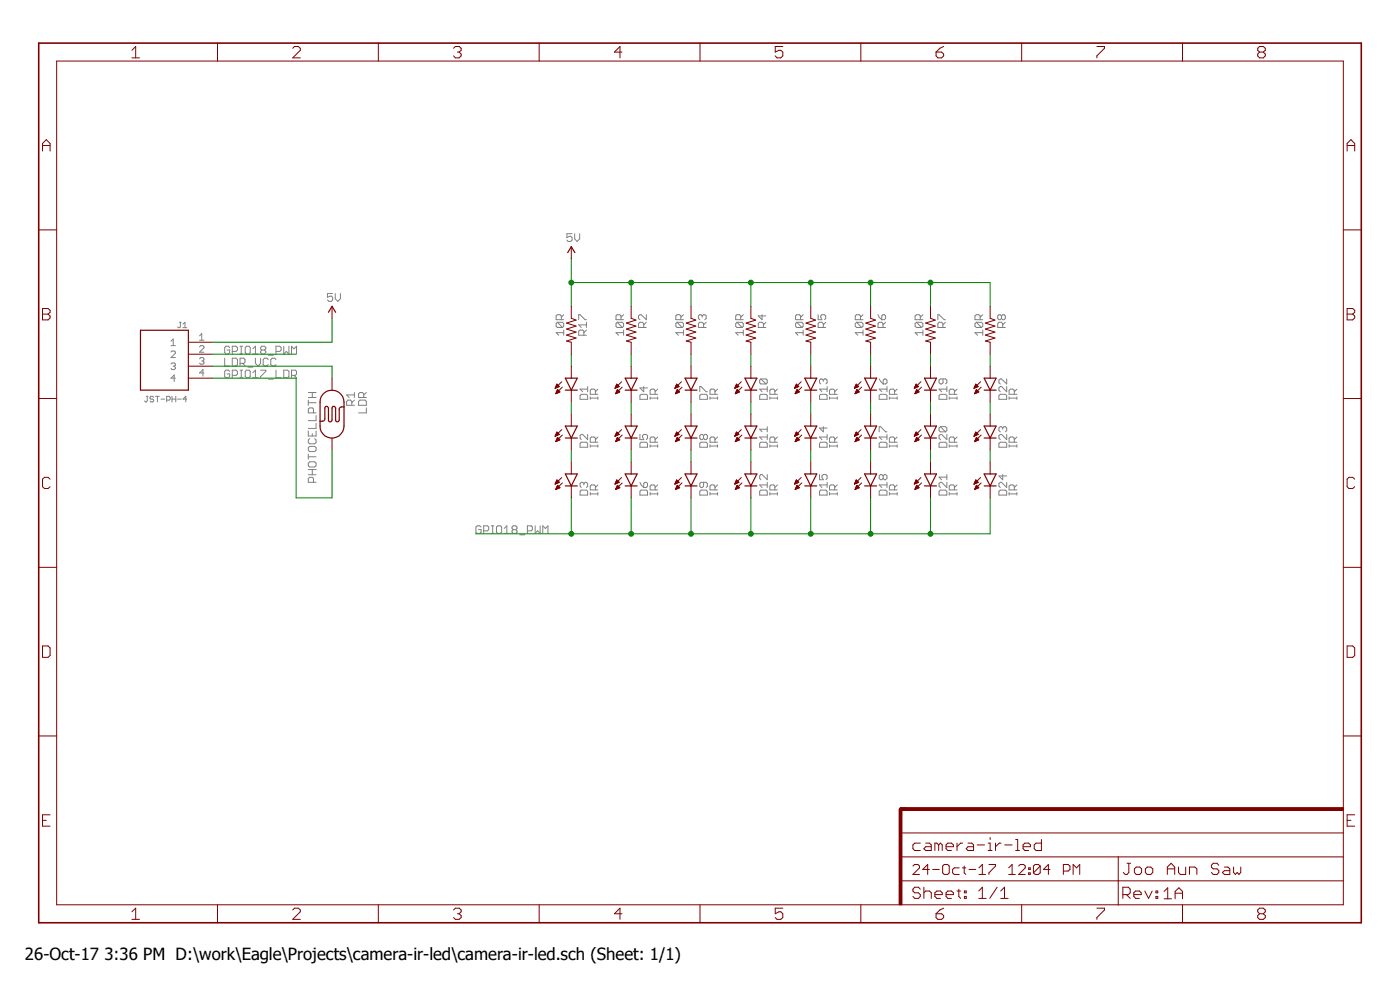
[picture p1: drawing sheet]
<?xml version="1.0" encoding="utf-8"?>
<!DOCTYPE eagle SYSTEM "eagle.dtd">
<!--
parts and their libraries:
SparkFun-Aesthetics: Licensing: Creative Commons ShareAlike 4.0 International - https://creativecommons.org/licenses/by-sa/4.0
-->
<eagle version="7.7.0">
<drawing>
<settings>
<setting alwaysvectorfont="yes"/>
<setting verticaltext="up"/>
</settings>
<grid distance="0.1" unitdist="inch" unit="inch" style="lines" multiple="1" display="no" altdistance="0.01" altunitdist="inch" altunit="inch"/>
<schematic xreflabel="%F%N/%S.%C%R" xrefpart="/%S.%C%R">
<libraries>
<library name="SparkFun-Aesthetics">
<symbols>
<symbol name="FR-A4L">
<rectangle x1="178.7652" y1="0" x2="179.3748" y2="20.32" layer="94"/>
<rectangle x1="225.7552" y1="-26.67" x2="226.3648" y2="67.31" layer="94" rot="R90"/>
<wire x1="225.29" y1="-0.1" x2="225.29" y2="5.08" width="0.1016" layer="94"/>
<wire x1="225.29" y1="5.08" x2="273.05" y2="5.08" width="0.1016" layer="94"/>
<wire x1="225.29" y1="5.08" x2="179.07" y2="5.08" width="0.1016" layer="94"/>
<wire x1="179.07" y1="10.16" x2="225.29" y2="10.16" width="0.1016" layer="94"/>
<wire x1="225.29" y1="10.16" x2="273.05" y2="10.16" width="0.1016" layer="94"/>
<wire x1="179.07" y1="15.24" x2="273.05" y2="15.24" width="0.1016" layer="94"/>
<wire x1="225.29" y1="5.08" x2="225.29" y2="10.16" width="0.1016" layer="94"/>
<wire x1="179.07" y1="19.05" x2="179.07" y2="20.32" width="0.6096" layer="94"/>
<wire x1="179.07" y1="20.32" x2="180.34" y2="20.32" width="0.6096" layer="94"/>
<text x="181.61" y="11.43" size="2.54" layer="94" font="vector">&gt;DRAWING_NAME</text>
<text x="181.61" y="6.35" size="2.286" layer="94" font="vector">&gt;LAST_DATE_TIME</text>
<text x="195.58" y="1.27" size="2.54" layer="94" font="vector">&gt;SHEET</text>
<text x="181.61" y="1.27" size="2.54" layer="94" font="vector">Sheet:</text>
<text x="181.61" y="16.51" size="2.54" layer="94" font="vector">&gt;CNAME</text>
<text x="226.16" y="1.27" size="2.54" layer="94" font="vector">Rev:</text>
<text x="226.26" y="6.35" size="2.54" layer="94" font="vector">&gt;DESIGNER</text>
<text x="234.92" y="1.17" size="2.54" layer="94" font="vector">&gt;CREVISION</text>
<frame x1="-3.81" y1="-3.81" x2="276.86" y2="182.88" columns="8" rows="5" layer="94"/>
</symbol>
<symbol name="5V">
<wire x1="0.762" y1="1.27" x2="0" y2="2.54" width="0.254" layer="94"/>
<wire x1="0" y1="2.54" x2="-0.762" y2="1.27" width="0.254" layer="94"/>
<text x="-1.016" y="3.556" size="1.778" layer="96">&gt;VALUE</text>
<pin name="5V" x="0" y="0" visible="off" length="short" direction="sup" rot="R90"/>
</symbol>
</symbols>
<devicesets>
<deviceset name="FRAME-A4L" prefix="FRAME">
<gates>
<gate name="G$1" symbol="FR-A4L" x="0" y="0"/>
</gates>
<devices>
<device name="">
<technologies>
<technology name=""/>
</technologies>
</device>
</devices>
</deviceset>
<deviceset name="5V" prefix="SUPPLY">
<gates>
<gate name="G$1" symbol="5V" x="0" y="0"/>
</gates>
<devices>
<device name="">
<technologies>
<technology name=""/>
</technologies>
</device>
</devices>
</deviceset>
</devicesets>
</library>
<library name="SparkFun-Passives">
<symbols>
<symbol name="RESISTOR">
<wire x1="-2.54" y1="0" x2="-2.159" y2="1.016" width="0.1524" layer="94"/>
<wire x1="-2.159" y1="1.016" x2="-1.524" y2="-1.016" width="0.1524" layer="94"/>
<wire x1="-1.524" y1="-1.016" x2="-0.889" y2="1.016" width="0.1524" layer="94"/>
<wire x1="-0.889" y1="1.016" x2="-0.254" y2="-1.016" width="0.1524" layer="94"/>
<wire x1="-0.254" y1="-1.016" x2="0.381" y2="1.016" width="0.1524" layer="94"/>
<wire x1="0.381" y1="1.016" x2="1.016" y2="-1.016" width="0.1524" layer="94"/>
<wire x1="1.016" y1="-1.016" x2="1.651" y2="1.016" width="0.1524" layer="94"/>
<wire x1="1.651" y1="1.016" x2="2.286" y2="-1.016" width="0.1524" layer="94"/>
<wire x1="2.286" y1="-1.016" x2="2.54" y2="0" width="0.1524" layer="94"/>
<text x="-3.81" y="1.4986" size="1.778" layer="95">&gt;NAME</text>
<text x="-3.81" y="-3.302" size="1.778" layer="96">&gt;VALUE</text>
<pin name="2" x="5.08" y="0" visible="off" length="short" direction="pas" swaplevel="1" rot="R180"/>
<pin name="1" x="-5.08" y="0" visible="off" length="short" direction="pas" swaplevel="1"/>
</symbol>
</symbols>
<devicesets>
<deviceset name="RESISTOR" prefix="R" uservalue="yes">
<gates>
<gate name="G$1" symbol="RESISTOR" x="0" y="0"/>
</gates>
<devices>
<device name="1206" package="1206">
<connects>
<connect gate="G$1" pin="1" pad="1"/>
<connect gate="G$1" pin="2" pad="2"/>
</connects>
<technologies>
<technology name=""/>
</technologies>
</device>
<device name="AXIAL-0.3" package="AXIAL-0.3">
<connects>
<connect gate="G$1" pin="1" pad="P$1"/>
<connect gate="G$1" pin="2" pad="P$2"/>
</connects>
<technologies>
<technology name=""/>
</technologies>
</device>
<device name="2010" package="R2010">
<connects>
<connect gate="G$1" pin="1" pad="1"/>
<connect gate="G$1" pin="2" pad="2"/>
</connects>
<technologies>
<technology name=""/>
</technologies>
</device>
<device name="0805-RES" package="0805">
<connects>
<connect gate="G$1" pin="1" pad="1"/>
<connect gate="G$1" pin="2" pad="2"/>
</connects>
<technologies>
<technology name=""/>
</technologies>
</device>
<device name="0603-RES" package="0603-RES">
<connects>
<connect gate="G$1" pin="1" pad="1"/>
<connect gate="G$1" pin="2" pad="2"/>
</connects>
<technologies>
<technology name=""/>
</technologies>
</device>
<device name="0402-RES" package="0402-RES">
<connects>
<connect gate="G$1" pin="1" pad="1"/>
<connect gate="G$1" pin="2" pad="2"/>
</connects>
<technologies>
<technology name=""/>
</technologies>
</device>
<device name="PTH-1/6W" package="1/6W-RES">
<connects>
<connect gate="G$1" pin="1" pad="1"/>
<connect gate="G$1" pin="2" pad="2"/>
</connects>
<technologies>
<technology name=""/>
</technologies>
</device>
<device name="2512" package="R2512">
<connects>
<connect gate="G$1" pin="1" pad="1"/>
<connect gate="G$1" pin="2" pad="2"/>
</connects>
<technologies>
<technology name=""/>
</technologies>
</device>
<device name="PTH-1/4W" package="AXIAL-0.4">
<connects>
<connect gate="G$1" pin="1" pad="P$1"/>
<connect gate="G$1" pin="2" pad="P$2"/>
</connects>
<technologies>
<technology name=""/>
</technologies>
</device>
<device name="PTH-1/2W" package="AXIAL-0.5">
<connects>
<connect gate="G$1" pin="1" pad="P$1"/>
<connect gate="G$1" pin="2" pad="P$2"/>
</connects>
<technologies>
<technology name=""/>
</technologies>
</device>
<device name="PTH-1W" package="AXIAL-0.6">
<connects>
<connect gate="G$1" pin="1" pad="P$1"/>
<connect gate="G$1" pin="2" pad="P$2"/>
</connects>
<technologies>
<technology name=""/>
</technologies>
</device>
<device name="PTH-2W" package="AXIAL-0.8">
<connects>
<connect gate="G$1" pin="1" pad="P$1"/>
<connect gate="G$1" pin="2" pad="P$2"/>
</connects>
<technologies>
<technology name=""/>
</technologies>
</device>
<device name="KIT" package="AXIAL-0.3-KIT">
<connects>
<connect gate="G$1" pin="1" pad="P$1"/>
<connect gate="G$1" pin="2" pad="P$2"/>
</connects>
<technologies>
<technology name=""/>
</technologies>
</device>
<device name="EZ" package="AXIAL-0.3EZ">
<connects>
<connect gate="G$1" pin="1" pad="P$1"/>
<connect gate="G$1" pin="2" pad="P$2"/>
</connects>
<technologies>
<technology name=""/>
</technologies>
</device>
</devices>
</deviceset>
</devicesets>
</library>
<library name="custom">
<symbols>
<symbol name="CONNECTOR-4-POS-TH">
<pin name="1" x="-5.08" y="10.16" length="middle"/>
<pin name="2" x="-5.08" y="7.62" length="middle"/>
<pin name="3" x="-5.08" y="5.08" length="middle"/>
<pin name="4" x="-5.08" y="2.54" length="middle"/>
<wire x1="0" y1="12.7" x2="10.16" y2="12.7" width="0.254" layer="94"/>
<wire x1="10.16" y1="12.7" x2="10.16" y2="0" width="0.254" layer="94"/>
<wire x1="10.16" y1="0" x2="0" y2="0" width="0.254" layer="94"/>
<wire x1="0" y1="0" x2="0" y2="12.7" width="0.254" layer="94"/>
<text x="0" y="13.208" size="1.27" layer="95">&gt;NAME</text>
<text x="0" y="-2.54" size="1.27" layer="96">&gt;VALUE</text>
</symbol>
<symbol name="LED">
<wire x1="1.27" y1="0" x2="0" y2="-2.54" width="0.254" layer="94"/>
<wire x1="0" y1="-2.54" x2="-1.27" y2="0" width="0.254" layer="94"/>
<wire x1="1.27" y1="-2.54" x2="0" y2="-2.54" width="0.254" layer="94"/>
<wire x1="0" y1="-2.54" x2="-1.27" y2="-2.54" width="0.254" layer="94"/>
<wire x1="1.27" y1="0" x2="0" y2="0" width="0.254" layer="94"/>
<wire x1="0" y1="0" x2="-1.27" y2="0" width="0.254" layer="94"/>
<wire x1="-2.032" y1="-0.762" x2="-3.429" y2="-2.159" width="0.1524" layer="94"/>
<wire x1="-1.905" y1="-1.905" x2="-3.302" y2="-3.302" width="0.1524" layer="94"/>
<text x="3.556" y="-4.572" size="1.778" layer="95" rot="R90">&gt;NAME</text>
<text x="5.715" y="-4.572" size="1.778" layer="96" rot="R90">&gt;VALUE</text>
<pin name="C" x="0" y="-5.08" visible="off" length="short" direction="pas" rot="R90"/>
<pin name="A" x="0" y="2.54" visible="off" length="short" direction="pas" rot="R270"/>
<polygon width="0.1524" layer="94">
<vertex x="-3.429" y="-2.159"/>
<vertex x="-3.048" y="-1.27"/>
<vertex x="-2.54" y="-1.778"/>
</polygon>
<polygon width="0.1524" layer="94">
<vertex x="-3.302" y="-3.302"/>
<vertex x="-2.921" y="-2.413"/>
<vertex x="-2.413" y="-2.921"/>
</polygon>
</symbol>
</symbols>
<devicesets>
<deviceset name="CONNECTOR-4-POS-TH">
<gates>
<gate name="J1" symbol="CONNECTOR-4-POS-TH" x="0" y="0"/>
</gates>
<devices>
<device name="292206-4" package="AMP-MINI-CT-4-POS-RIGHT-TH">
<connects>
<connect gate="J1" pin="1" pad="1"/>
<connect gate="J1" pin="2" pad="2"/>
<connect gate="J1" pin="3" pad="3"/>
<connect gate="J1" pin="4" pad="4"/>
</connects>
<technologies>
<technology name=""/>
</technologies>
</device>
<device name="S4B-XH-A(LF)(SN)" package="JST-XH-4-POS-RIGHT-TH">
<connects>
<connect gate="J1" pin="1" pad="1"/>
<connect gate="J1" pin="2" pad="2"/>
<connect gate="J1" pin="3" pad="3"/>
<connect gate="J1" pin="4" pad="4"/>
</connects>
<technologies>
<technology name=""/>
</technologies>
</device>
<device name="DEBUG-04" package="DEBUG_04_SMD">
<connects>
<connect gate="J1" pin="1" pad="1"/>
<connect gate="J1" pin="2" pad="2"/>
<connect gate="J1" pin="3" pad="3"/>
<connect gate="J1" pin="4" pad="4"/>
</connects>
<technologies>
<technology name=""/>
</technologies>
</device>
<device name="JST-PH-4" package="JST-PH-4-POS-TH">
<connects>
<connect gate="J1" pin="1" pad="1"/>
<connect gate="J1" pin="2" pad="2"/>
<connect gate="J1" pin="3" pad="3"/>
<connect gate="J1" pin="4" pad="4"/>
</connects>
<technologies>
<technology name=""/>
</technologies>
</device>
</devices>
</deviceset>
<deviceset name="LED" prefix="D" uservalue="yes">
<gates>
<gate name="D1" symbol="LED" x="0" y="0"/>
</gates>
<devices>
<device name="5MM" package="LED5MM">
<connects>
<connect gate="D1" pin="A" pad="A"/>
<connect gate="D1" pin="C" pad="K"/>
</connects>
<technologies>
<technology name=""/>
</technologies>
</device>
<device name="3MM" package="LED3MM">
<connects>
<connect gate="D1" pin="A" pad="A"/>
<connect gate="D1" pin="C" pad="K"/>
</connects>
<technologies>
<technology name=""/>
</technologies>
</device>
<device name="1206" package="LED-1206">
<connects>
<connect gate="D1" pin="A" pad="A"/>
<connect gate="D1" pin="C" pad="C"/>
</connects>
<technologies>
<technology name=""/>
</technologies>
</device>
<device name="0603" package="LED-0603-TOP">
<connects>
<connect gate="D1" pin="A" pad="A"/>
<connect gate="D1" pin="C" pad="C"/>
</connects>
<technologies>
<technology name=""/>
</technologies>
</device>
<device name="10MM" package="LED10MM">
<connects>
<connect gate="D1" pin="A" pad="A"/>
<connect gate="D1" pin="C" pad="C"/>
</connects>
<technologies>
<technology name=""/>
</technologies>
</device>
<device name="-FKIT-1206" package="FKIT-LED-1206">
<connects>
<connect gate="D1" pin="A" pad="A"/>
<connect gate="D1" pin="C" pad="C"/>
</connects>
<technologies>
<technology name=""/>
</technologies>
</device>
<device name="-3MM-NO_SILK" package="LED3MM-NS">
<connects>
<connect gate="D1" pin="A" pad="A"/>
<connect gate="D1" pin="C" pad="K"/>
</connects>
<technologies>
<technology name=""/>
</technologies>
</device>
<device name="5MM-KIT" package="LED5MM-KIT">
<connects>
<connect gate="D1" pin="A" pad="A"/>
<connect gate="D1" pin="C" pad="K"/>
</connects>
<technologies>
<technology name=""/>
</technologies>
</device>
<device name="1206-BOTTOM" package="LED-1206-BOTTOM">
<connects>
<connect gate="D1" pin="A" pad="A"/>
<connect gate="D1" pin="C" pad="C"/>
</connects>
<technologies>
<technology name=""/>
</technologies>
</device>
<device name="0603-SIDE" package="LED-0603-SIDE">
<connects>
<connect gate="D1" pin="A" pad="A"/>
<connect gate="D1" pin="C" pad="C"/>
</connects>
<technologies>
<technology name=""/>
</technologies>
</device>
</devices>
</deviceset>
</devicesets>
</library>
<library name="SparkFun-Sensors">
<symbols>
<symbol name="PHOTOCELL">
<wire x1="2.54" y1="-2.54" x2="1.524" y2="-2.54" width="0.254" layer="94"/>
<wire x1="1.524" y1="-2.54" x2="-2.54" y2="-2.54" width="0.254" layer="94"/>
<wire x1="2.54" y1="2.54" x2="-1.524" y2="2.54" width="0.254" layer="94"/>
<wire x1="-1.524" y1="2.54" x2="-2.54" y2="2.54" width="0.254" layer="94"/>
<wire x1="-2.54" y1="-2.54" x2="-2.54" y2="2.54" width="0.254" layer="94" curve="-180"/>
<wire x1="2.54" y1="2.54" x2="2.54" y2="-2.54" width="0.254" layer="94" curve="-180"/>
<wire x1="-1.524" y1="2.54" x2="-1.524" y2="2.032" width="0.254" layer="94"/>
<wire x1="-1.524" y1="2.032" x2="-1.016" y2="1.524" width="0.254" layer="94" curve="90"/>
<wire x1="-1.016" y1="1.524" x2="1.27" y2="1.524" width="0.254" layer="94"/>
<wire x1="1.27" y1="1.524" x2="1.27" y2="0.762" width="0.254" layer="94" curve="-180"/>
<wire x1="-1.27" y1="0.762" x2="1.27" y2="0.762" width="0.254" layer="94"/>
<wire x1="-1.27" y1="0" x2="-1.27" y2="0.762" width="0.254" layer="94" curve="-180"/>
<wire x1="-1.27" y1="0" x2="1.27" y2="0" width="0.254" layer="94"/>
<wire x1="1.27" y1="0" x2="1.27" y2="-0.762" width="0.254" layer="94" curve="-180"/>
<wire x1="-1.27" y1="-0.762" x2="1.27" y2="-0.762" width="0.254" layer="94"/>
<wire x1="-1.27" y1="-1.524" x2="-1.27" y2="-0.762" width="0.254" layer="94" curve="-180"/>
<wire x1="-1.27" y1="-1.524" x2="1.016" y2="-1.524" width="0.254" layer="94"/>
<wire x1="1.524" y1="-2.032" x2="1.016" y2="-1.524" width="0.254" layer="94" curve="90"/>
<wire x1="1.524" y1="-2.032" x2="1.524" y2="-2.54" width="0.254" layer="94"/>
<text x="-5.08" y="3.048" size="1.778" layer="95">&gt;Name</text>
<text x="-5.08" y="-5.08" size="1.778" layer="96">&gt;Value</text>
<pin name="P$1" x="-7.62" y="0" visible="off" length="short"/>
<pin name="P$2" x="7.62" y="0" visible="off" length="short" rot="R180"/>
</symbol>
</symbols>
<devicesets>
<deviceset name="PHOTOCELL" prefix="R">
<gates>
<gate name="G$1" symbol="PHOTOCELL" x="0" y="0"/>
</gates>
<devices>
<device name="PTH" package="PHOTOCELL">
<connects>
<connect gate="G$1" pin="P$1" pad="1"/>
<connect gate="G$1" pin="P$2" pad="2"/>
</connects>
<technologies>
<technology name=""/>
</technologies>
</device>
<device name="PTH-KIT" package="PHOTOCELL-KIT">
<connects>
<connect gate="G$1" pin="P$1" pad="1"/>
<connect gate="G$1" pin="P$2" pad="2"/>
</connects>
<technologies>
<technology name=""/>
</technologies>
</device>
</devices>
</deviceset>
</devicesets>
</library>
</libraries>
<attributes>
<attribute name="CNAME" value=""/>
<attribute name="CREVISION" value="1A"/>
<attribute name="DESIGNER" value="Joo Aun Saw"/>
</attributes>
<variantdefs>
</variantdefs>
<classes>
<class number="0" name="default" width="0" drill="0">
</class>
</classes>
<parts>
<part name="FRAME1" library="SparkFun-Aesthetics" deviceset="FRAME-A4L" device=""/>
<part name="R17" library="SparkFun-Passives" deviceset="RESISTOR" device="0805-RES" value="10R">
<attribute name="DIGIKEY" value="311-10ARCT-ND"/>
<attribute name="MOUSER" value="603-RC0805JR-0710RL"/>
<attribute name="PARTNO" value="RC0805JR-0710RL"/>
</part>
<part name="R1" library="SparkFun-Sensors" deviceset="PHOTOCELL" device="PTH">
<attribute name="LDR" value="1"/>
<attribute name="PARTNO" value="GL5528"/>
</part>
<part name="J1" library="custom" deviceset="CONNECTOR-4-POS-TH" device="JST-PH-4" value="JST-PH-4"/>
<part name="SUPPLY5" library="SparkFun-Aesthetics" deviceset="5V" device=""/>
<part name="D1" library="custom" deviceset="LED" device="5MM" value="IR"/>
<part name="D2" library="custom" deviceset="LED" device="5MM" value="IR"/>
<part name="D3" library="custom" deviceset="LED" device="5MM" value="IR"/>
<part name="SUPPLY1" library="SparkFun-Aesthetics" deviceset="5V" device=""/>
<part name="R2" library="SparkFun-Passives" deviceset="RESISTOR" device="0805-RES" value="10R">
<attribute name="DIGIKEY" value="311-10ARCT-ND"/>
<attribute name="MOUSER" value="603-RC0805JR-0710RL"/>
<attribute name="PARTNO" value="RC0805JR-0710RL"/>
</part>
<part name="D4" library="custom" deviceset="LED" device="5MM" value="IR"/>
<part name="D5" library="custom" deviceset="LED" device="5MM" value="IR"/>
<part name="D6" library="custom" deviceset="LED" device="5MM" value="IR"/>
<part name="R3" library="SparkFun-Passives" deviceset="RESISTOR" device="0805-RES" value="10R">
<attribute name="DIGIKEY" value="311-10ARCT-ND"/>
<attribute name="MOUSER" value="603-RC0805JR-0710RL"/>
<attribute name="PARTNO" value="RC0805JR-0710RL"/>
</part>
<part name="D7" library="custom" deviceset="LED" device="5MM" value="IR"/>
<part name="D8" library="custom" deviceset="LED" device="5MM" value="IR"/>
<part name="D9" library="custom" deviceset="LED" device="5MM" value="IR"/>
<part name="R4" library="SparkFun-Passives" deviceset="RESISTOR" device="0805-RES" value="10R">
<attribute name="DIGIKEY" value="311-10ARCT-ND"/>
<attribute name="MOUSER" value="603-RC0805JR-0710RL"/>
<attribute name="PARTNO" value="RC0805JR-0710RL"/>
</part>
<part name="D10" library="custom" deviceset="LED" device="5MM" value="IR"/>
<part name="D11" library="custom" deviceset="LED" device="5MM" value="IR"/>
<part name="D12" library="custom" deviceset="LED" device="5MM" value="IR"/>
<part name="R5" library="SparkFun-Passives" deviceset="RESISTOR" device="0805-RES" value="10R">
<attribute name="DIGIKEY" value="311-10ARCT-ND"/>
<attribute name="MOUSER" value="603-RC0805JR-0710RL"/>
<attribute name="PARTNO" value="RC0805JR-0710RL"/>
</part>
<part name="D13" library="custom" deviceset="LED" device="5MM" value="IR"/>
<part name="D14" library="custom" deviceset="LED" device="5MM" value="IR"/>
<part name="D15" library="custom" deviceset="LED" device="5MM" value="IR"/>
<part name="R6" library="SparkFun-Passives" deviceset="RESISTOR" device="0805-RES" value="10R">
<attribute name="DIGIKEY" value="311-10ARCT-ND"/>
<attribute name="MOUSER" value="603-RC0805JR-0710RL"/>
<attribute name="PARTNO" value="RC0805JR-0710RL"/>
</part>
<part name="D16" library="custom" deviceset="LED" device="5MM" value="IR"/>
<part name="D17" library="custom" deviceset="LED" device="5MM" value="IR"/>
<part name="D18" library="custom" deviceset="LED" device="5MM" value="IR"/>
<part name="R7" library="SparkFun-Passives" deviceset="RESISTOR" device="0805-RES" value="10R">
<attribute name="DIGIKEY" value="311-10ARCT-ND"/>
<attribute name="MOUSER" value="603-RC0805JR-0710RL"/>
<attribute name="PARTNO" value="RC0805JR-0710RL"/>
</part>
<part name="D19" library="custom" deviceset="LED" device="5MM" value="IR"/>
<part name="D20" library="custom" deviceset="LED" device="5MM" value="IR"/>
<part name="D21" library="custom" deviceset="LED" device="5MM" value="IR"/>
<part name="R8" library="SparkFun-Passives" deviceset="RESISTOR" device="0805-RES" value="10R">
<attribute name="DIGIKEY" value="311-10ARCT-ND"/>
<attribute name="MOUSER" value="603-RC0805JR-0710RL"/>
<attribute name="PARTNO" value="RC0805JR-0710RL"/>
</part>
<part name="D22" library="custom" deviceset="LED" device="5MM" value="IR"/>
<part name="D23" library="custom" deviceset="LED" device="5MM" value="IR"/>
<part name="D24" library="custom" deviceset="LED" device="5MM" value="IR"/>
</parts>
<sheets>
<sheet>
<plain>
</plain>
<instances>
<instance part="FRAME1" gate="G$1" x="0" y="0"/>
<instance part="R17" gate="G$1" x="109.22" y="121.92" rot="R270">
<attribute name="DIGIKEY" x="109.22" y="121.92" size="1.778" layer="96" rot="R270" display="off"/>
<attribute name="MOUSER" x="109.22" y="121.92" size="1.778" layer="96" rot="R270" display="off"/>
<attribute name="PARTNO" x="109.22" y="121.92" size="1.778" layer="96" rot="R270" display="off"/>
</instance>
<instance part="R1" gate="G$1" x="58.42" y="104.14" rot="R270">
<attribute name="PARTNO" x="58.42" y="104.14" size="1.778" layer="96" rot="R270" display="off"/>
<attribute name="LDR" x="64.008" y="109.22" size="1.778" layer="96" rot="R270" display="name"/>
</instance>
<instance part="J1" gate="J1" x="27.94" y="109.22" rot="MR0"/>
<instance part="SUPPLY5" gate="G$1" x="58.42" y="124.46"/>
<instance part="D1" gate="D1" x="109.22" y="111.76"/>
<instance part="D2" gate="D1" x="109.22" y="101.6"/>
<instance part="D3" gate="D1" x="109.22" y="91.44"/>
<instance part="SUPPLY1" gate="G$1" x="109.22" y="137.16"/>
<instance part="R2" gate="G$1" x="121.92" y="121.92" rot="R270">
<attribute name="DIGIKEY" x="121.92" y="121.92" size="1.778" layer="96" rot="R270" display="off"/>
<attribute name="MOUSER" x="121.92" y="121.92" size="1.778" layer="96" rot="R270" display="off"/>
<attribute name="PARTNO" x="121.92" y="121.92" size="1.778" layer="96" rot="R270" display="off"/>
</instance>
<instance part="D4" gate="D1" x="121.92" y="111.76"/>
<instance part="D5" gate="D1" x="121.92" y="101.6"/>
<instance part="D6" gate="D1" x="121.92" y="91.44"/>
<instance part="R3" gate="G$1" x="134.62" y="121.92" rot="R270">
<attribute name="DIGIKEY" x="134.62" y="121.92" size="1.778" layer="96" rot="R270" display="off"/>
<attribute name="MOUSER" x="134.62" y="121.92" size="1.778" layer="96" rot="R270" display="off"/>
<attribute name="PARTNO" x="134.62" y="121.92" size="1.778" layer="96" rot="R270" display="off"/>
</instance>
<instance part="D7" gate="D1" x="134.62" y="111.76"/>
<instance part="D8" gate="D1" x="134.62" y="101.6"/>
<instance part="D9" gate="D1" x="134.62" y="91.44"/>
<instance part="R4" gate="G$1" x="147.32" y="121.92" rot="R270">
<attribute name="DIGIKEY" x="147.32" y="121.92" size="1.778" layer="96" rot="R270" display="off"/>
<attribute name="MOUSER" x="147.32" y="121.92" size="1.778" layer="96" rot="R270" display="off"/>
<attribute name="PARTNO" x="147.32" y="121.92" size="1.778" layer="96" rot="R270" display="off"/>
</instance>
<instance part="D10" gate="D1" x="147.32" y="111.76"/>
<instance part="D11" gate="D1" x="147.32" y="101.6"/>
<instance part="D12" gate="D1" x="147.32" y="91.44"/>
<instance part="R5" gate="G$1" x="160.02" y="121.92" rot="R270">
<attribute name="DIGIKEY" x="160.02" y="121.92" size="1.778" layer="96" rot="R270" display="off"/>
<attribute name="MOUSER" x="160.02" y="121.92" size="1.778" layer="96" rot="R270" display="off"/>
<attribute name="PARTNO" x="160.02" y="121.92" size="1.778" layer="96" rot="R270" display="off"/>
</instance>
<instance part="D13" gate="D1" x="160.02" y="111.76"/>
<instance part="D14" gate="D1" x="160.02" y="101.6"/>
<instance part="D15" gate="D1" x="160.02" y="91.44"/>
<instance part="R6" gate="G$1" x="172.72" y="121.92" rot="R270">
<attribute name="DIGIKEY" x="172.72" y="121.92" size="1.778" layer="96" rot="R270" display="off"/>
<attribute name="MOUSER" x="172.72" y="121.92" size="1.778" layer="96" rot="R270" display="off"/>
<attribute name="PARTNO" x="172.72" y="121.92" size="1.778" layer="96" rot="R270" display="off"/>
</instance>
<instance part="D16" gate="D1" x="172.72" y="111.76"/>
<instance part="D17" gate="D1" x="172.72" y="101.6"/>
<instance part="D18" gate="D1" x="172.72" y="91.44"/>
<instance part="R7" gate="G$1" x="185.42" y="121.92" rot="R270">
<attribute name="DIGIKEY" x="185.42" y="121.92" size="1.778" layer="96" rot="R270" display="off"/>
<attribute name="MOUSER" x="185.42" y="121.92" size="1.778" layer="96" rot="R270" display="off"/>
<attribute name="PARTNO" x="185.42" y="121.92" size="1.778" layer="96" rot="R270" display="off"/>
</instance>
<instance part="D19" gate="D1" x="185.42" y="111.76"/>
<instance part="D20" gate="D1" x="185.42" y="101.6"/>
<instance part="D21" gate="D1" x="185.42" y="91.44"/>
<instance part="R8" gate="G$1" x="198.12" y="121.92" rot="R270">
<attribute name="DIGIKEY" x="198.12" y="121.92" size="1.778" layer="96" rot="R270" display="off"/>
<attribute name="MOUSER" x="198.12" y="121.92" size="1.778" layer="96" rot="R270" display="off"/>
<attribute name="PARTNO" x="198.12" y="121.92" size="1.778" layer="96" rot="R270" display="off"/>
</instance>
<instance part="D22" gate="D1" x="198.12" y="111.76"/>
<instance part="D23" gate="D1" x="198.12" y="101.6"/>
<instance part="D24" gate="D1" x="198.12" y="91.44"/>
</instances>
<busses>
</busses>
<nets>
<net name="5V" class="0">
<segment>
<pinref part="J1" gate="J1" pin="1"/>
<pinref part="SUPPLY5" gate="G$1" pin="5V"/>
<wire x1="33.02" y1="119.38" x2="58.42" y2="119.38" width="0.1524" layer="91"/>
<wire x1="58.42" y1="119.38" x2="58.42" y2="124.46" width="0.1524" layer="91"/>
</segment>
<segment>
<pinref part="SUPPLY1" gate="G$1" pin="5V"/>
<pinref part="R17" gate="G$1" pin="1"/>
<wire x1="109.22" y1="137.16" x2="109.22" y2="132.08" width="0.1524" layer="91"/>
<pinref part="R2" gate="G$1" pin="1"/>
<wire x1="109.22" y1="132.08" x2="109.22" y2="127" width="0.1524" layer="91"/>
<wire x1="121.92" y1="127" x2="121.92" y2="132.08" width="0.1524" layer="91"/>
<wire x1="121.92" y1="132.08" x2="109.22" y2="132.08" width="0.1524" layer="91"/>
<junction x="109.22" y="132.08"/>
<pinref part="R3" gate="G$1" pin="1"/>
<wire x1="134.62" y1="127" x2="134.62" y2="132.08" width="0.1524" layer="91"/>
<wire x1="134.62" y1="132.08" x2="121.92" y2="132.08" width="0.1524" layer="91"/>
<junction x="121.92" y="132.08"/>
<pinref part="R4" gate="G$1" pin="1"/>
<wire x1="147.32" y1="127" x2="147.32" y2="132.08" width="0.1524" layer="91"/>
<wire x1="147.32" y1="132.08" x2="134.62" y2="132.08" width="0.1524" layer="91"/>
<junction x="134.62" y="132.08"/>
<pinref part="R5" gate="G$1" pin="1"/>
<wire x1="160.02" y1="127" x2="160.02" y2="132.08" width="0.1524" layer="91"/>
<wire x1="160.02" y1="132.08" x2="147.32" y2="132.08" width="0.1524" layer="91"/>
<junction x="147.32" y="132.08"/>
<pinref part="R6" gate="G$1" pin="1"/>
<wire x1="172.72" y1="127" x2="172.72" y2="132.08" width="0.1524" layer="91"/>
<wire x1="172.72" y1="132.08" x2="160.02" y2="132.08" width="0.1524" layer="91"/>
<junction x="160.02" y="132.08"/>
<pinref part="R7" gate="G$1" pin="1"/>
<wire x1="185.42" y1="127" x2="185.42" y2="132.08" width="0.1524" layer="91"/>
<wire x1="185.42" y1="132.08" x2="172.72" y2="132.08" width="0.1524" layer="91"/>
<junction x="172.72" y="132.08"/>
<pinref part="R8" gate="G$1" pin="1"/>
<wire x1="198.12" y1="127" x2="198.12" y2="132.08" width="0.1524" layer="91"/>
<wire x1="198.12" y1="132.08" x2="185.42" y2="132.08" width="0.1524" layer="91"/>
<junction x="185.42" y="132.08"/>
</segment>
</net>
<net name="GPIO18_PWM" class="0">
<segment>
<wire x1="33.02" y1="116.84" x2="50.8" y2="116.84" width="0.1524" layer="91"/>
<label x="35.56" y="116.84" size="1.778" layer="95"/>
<pinref part="J1" gate="J1" pin="2"/>
</segment>
<segment>
<pinref part="D3" gate="D1" pin="C"/>
<wire x1="109.22" y1="86.36" x2="109.22" y2="78.74" width="0.1524" layer="91"/>
<wire x1="109.22" y1="78.74" x2="88.9" y2="78.74" width="0.1524" layer="91"/>
<label x="88.9" y="78.74" size="1.778" layer="95"/>
<pinref part="D6" gate="D1" pin="C"/>
<wire x1="109.22" y1="78.74" x2="121.92" y2="78.74" width="0.1524" layer="91"/>
<wire x1="121.92" y1="78.74" x2="121.92" y2="86.36" width="0.1524" layer="91"/>
<junction x="109.22" y="78.74"/>
<pinref part="D9" gate="D1" pin="C"/>
<wire x1="121.92" y1="78.74" x2="134.62" y2="78.74" width="0.1524" layer="91"/>
<wire x1="134.62" y1="78.74" x2="134.62" y2="86.36" width="0.1524" layer="91"/>
<junction x="121.92" y="78.74"/>
<pinref part="D12" gate="D1" pin="C"/>
<wire x1="134.62" y1="78.74" x2="147.32" y2="78.74" width="0.1524" layer="91"/>
<wire x1="147.32" y1="78.74" x2="147.32" y2="86.36" width="0.1524" layer="91"/>
<junction x="134.62" y="78.74"/>
<pinref part="D15" gate="D1" pin="C"/>
<wire x1="147.32" y1="78.74" x2="160.02" y2="78.74" width="0.1524" layer="91"/>
<wire x1="160.02" y1="78.74" x2="160.02" y2="86.36" width="0.1524" layer="91"/>
<junction x="147.32" y="78.74"/>
<pinref part="D18" gate="D1" pin="C"/>
<wire x1="160.02" y1="78.74" x2="172.72" y2="78.74" width="0.1524" layer="91"/>
<wire x1="172.72" y1="78.74" x2="172.72" y2="86.36" width="0.1524" layer="91"/>
<junction x="160.02" y="78.74"/>
<pinref part="D21" gate="D1" pin="C"/>
<wire x1="172.72" y1="78.74" x2="185.42" y2="78.74" width="0.1524" layer="91"/>
<wire x1="185.42" y1="78.74" x2="185.42" y2="86.36" width="0.1524" layer="91"/>
<junction x="172.72" y="78.74"/>
<pinref part="D24" gate="D1" pin="C"/>
<wire x1="185.42" y1="78.74" x2="198.12" y2="78.74" width="0.1524" layer="91"/>
<wire x1="198.12" y1="78.74" x2="198.12" y2="86.36" width="0.1524" layer="91"/>
<junction x="185.42" y="78.74"/>
</segment>
</net>
<net name="LDR_VCC" class="0">
<segment>
<pinref part="J1" gate="J1" pin="3"/>
<pinref part="R1" gate="G$1" pin="P$1"/>
<wire x1="33.02" y1="114.3" x2="58.42" y2="114.3" width="0.1524" layer="91"/>
<wire x1="58.42" y1="114.3" x2="58.42" y2="111.76" width="0.1524" layer="91"/>
<label x="35.56" y="114.3" size="1.778" layer="95"/>
</segment>
</net>
<net name="GPIO17_LDR" class="0">
<segment>
<pinref part="J1" gate="J1" pin="4"/>
<wire x1="50.8" y1="111.76" x2="33.02" y2="111.76" width="0.1524" layer="91"/>
<label x="35.56" y="111.76" size="1.778" layer="95"/>
<wire x1="50.8" y1="111.76" x2="50.8" y2="86.36" width="0.1524" layer="91"/>
<pinref part="R1" gate="G$1" pin="P$2"/>
<wire x1="50.8" y1="86.36" x2="58.42" y2="86.36" width="0.1524" layer="91"/>
<wire x1="58.42" y1="86.36" x2="58.42" y2="96.52" width="0.1524" layer="91"/>
</segment>
</net>
<net name="N$1" class="0">
<segment>
<pinref part="D3" gate="D1" pin="A"/>
<pinref part="D2" gate="D1" pin="C"/>
<wire x1="109.22" y1="93.98" x2="109.22" y2="96.52" width="0.1524" layer="91"/>
</segment>
</net>
<net name="N$2" class="0">
<segment>
<pinref part="D2" gate="D1" pin="A"/>
<pinref part="D1" gate="D1" pin="C"/>
<wire x1="109.22" y1="104.14" x2="109.22" y2="106.68" width="0.1524" layer="91"/>
</segment>
</net>
<net name="N$3" class="0">
<segment>
<pinref part="D1" gate="D1" pin="A"/>
<pinref part="R17" gate="G$1" pin="2"/>
<wire x1="109.22" y1="114.3" x2="109.22" y2="116.84" width="0.1524" layer="91"/>
</segment>
</net>
<net name="N$4" class="0">
<segment>
<pinref part="D6" gate="D1" pin="A"/>
<pinref part="D5" gate="D1" pin="C"/>
<wire x1="121.92" y1="93.98" x2="121.92" y2="96.52" width="0.1524" layer="91"/>
</segment>
</net>
<net name="N$5" class="0">
<segment>
<pinref part="D5" gate="D1" pin="A"/>
<pinref part="D4" gate="D1" pin="C"/>
<wire x1="121.92" y1="104.14" x2="121.92" y2="106.68" width="0.1524" layer="91"/>
</segment>
</net>
<net name="N$6" class="0">
<segment>
<pinref part="D4" gate="D1" pin="A"/>
<pinref part="R2" gate="G$1" pin="2"/>
<wire x1="121.92" y1="114.3" x2="121.92" y2="116.84" width="0.1524" layer="91"/>
</segment>
</net>
<net name="N$7" class="0">
<segment>
<pinref part="D9" gate="D1" pin="A"/>
<pinref part="D8" gate="D1" pin="C"/>
<wire x1="134.62" y1="93.98" x2="134.62" y2="96.52" width="0.1524" layer="91"/>
</segment>
</net>
<net name="N$8" class="0">
<segment>
<pinref part="D8" gate="D1" pin="A"/>
<pinref part="D7" gate="D1" pin="C"/>
<wire x1="134.62" y1="104.14" x2="134.62" y2="106.68" width="0.1524" layer="91"/>
</segment>
</net>
<net name="N$9" class="0">
<segment>
<pinref part="D7" gate="D1" pin="A"/>
<pinref part="R3" gate="G$1" pin="2"/>
<wire x1="134.62" y1="114.3" x2="134.62" y2="116.84" width="0.1524" layer="91"/>
</segment>
</net>
<net name="N$10" class="0">
<segment>
<pinref part="D12" gate="D1" pin="A"/>
<pinref part="D11" gate="D1" pin="C"/>
<wire x1="147.32" y1="93.98" x2="147.32" y2="96.52" width="0.1524" layer="91"/>
</segment>
</net>
<net name="N$11" class="0">
<segment>
<pinref part="D11" gate="D1" pin="A"/>
<pinref part="D10" gate="D1" pin="C"/>
<wire x1="147.32" y1="104.14" x2="147.32" y2="106.68" width="0.1524" layer="91"/>
</segment>
</net>
<net name="N$12" class="0">
<segment>
<pinref part="D10" gate="D1" pin="A"/>
<pinref part="R4" gate="G$1" pin="2"/>
<wire x1="147.32" y1="114.3" x2="147.32" y2="116.84" width="0.1524" layer="91"/>
</segment>
</net>
<net name="N$13" class="0">
<segment>
<pinref part="D15" gate="D1" pin="A"/>
<pinref part="D14" gate="D1" pin="C"/>
<wire x1="160.02" y1="93.98" x2="160.02" y2="96.52" width="0.1524" layer="91"/>
</segment>
</net>
<net name="N$14" class="0">
<segment>
<pinref part="D14" gate="D1" pin="A"/>
<pinref part="D13" gate="D1" pin="C"/>
<wire x1="160.02" y1="104.14" x2="160.02" y2="106.68" width="0.1524" layer="91"/>
</segment>
</net>
<net name="N$15" class="0">
<segment>
<pinref part="D13" gate="D1" pin="A"/>
<pinref part="R5" gate="G$1" pin="2"/>
<wire x1="160.02" y1="114.3" x2="160.02" y2="116.84" width="0.1524" layer="91"/>
</segment>
</net>
<net name="N$16" class="0">
<segment>
<pinref part="D18" gate="D1" pin="A"/>
<pinref part="D17" gate="D1" pin="C"/>
<wire x1="172.72" y1="93.98" x2="172.72" y2="96.52" width="0.1524" layer="91"/>
</segment>
</net>
<net name="N$17" class="0">
<segment>
<pinref part="D17" gate="D1" pin="A"/>
<pinref part="D16" gate="D1" pin="C"/>
<wire x1="172.72" y1="104.14" x2="172.72" y2="106.68" width="0.1524" layer="91"/>
</segment>
</net>
<net name="N$18" class="0">
<segment>
<pinref part="D16" gate="D1" pin="A"/>
<pinref part="R6" gate="G$1" pin="2"/>
<wire x1="172.72" y1="114.3" x2="172.72" y2="116.84" width="0.1524" layer="91"/>
</segment>
</net>
<net name="N$20" class="0">
<segment>
<pinref part="D21" gate="D1" pin="A"/>
<pinref part="D20" gate="D1" pin="C"/>
<wire x1="185.42" y1="93.98" x2="185.42" y2="96.52" width="0.1524" layer="91"/>
</segment>
</net>
<net name="N$21" class="0">
<segment>
<pinref part="D20" gate="D1" pin="A"/>
<pinref part="D19" gate="D1" pin="C"/>
<wire x1="185.42" y1="104.14" x2="185.42" y2="106.68" width="0.1524" layer="91"/>
</segment>
</net>
<net name="N$22" class="0">
<segment>
<pinref part="D19" gate="D1" pin="A"/>
<pinref part="R7" gate="G$1" pin="2"/>
<wire x1="185.42" y1="114.3" x2="185.42" y2="116.84" width="0.1524" layer="91"/>
</segment>
</net>
<net name="N$23" class="0">
<segment>
<pinref part="D24" gate="D1" pin="A"/>
<pinref part="D23" gate="D1" pin="C"/>
<wire x1="198.12" y1="93.98" x2="198.12" y2="96.52" width="0.1524" layer="91"/>
</segment>
</net>
<net name="N$24" class="0">
<segment>
<pinref part="D23" gate="D1" pin="A"/>
<pinref part="D22" gate="D1" pin="C"/>
<wire x1="198.12" y1="104.14" x2="198.12" y2="106.68" width="0.1524" layer="91"/>
</segment>
</net>
<net name="N$25" class="0">
<segment>
<pinref part="D22" gate="D1" pin="A"/>
<pinref part="R8" gate="G$1" pin="2"/>
<wire x1="198.12" y1="114.3" x2="198.12" y2="116.84" width="0.1524" layer="91"/>
</segment>
</net>
</nets>
</sheet>
</sheets>
</schematic>
</drawing>
</eagle>
